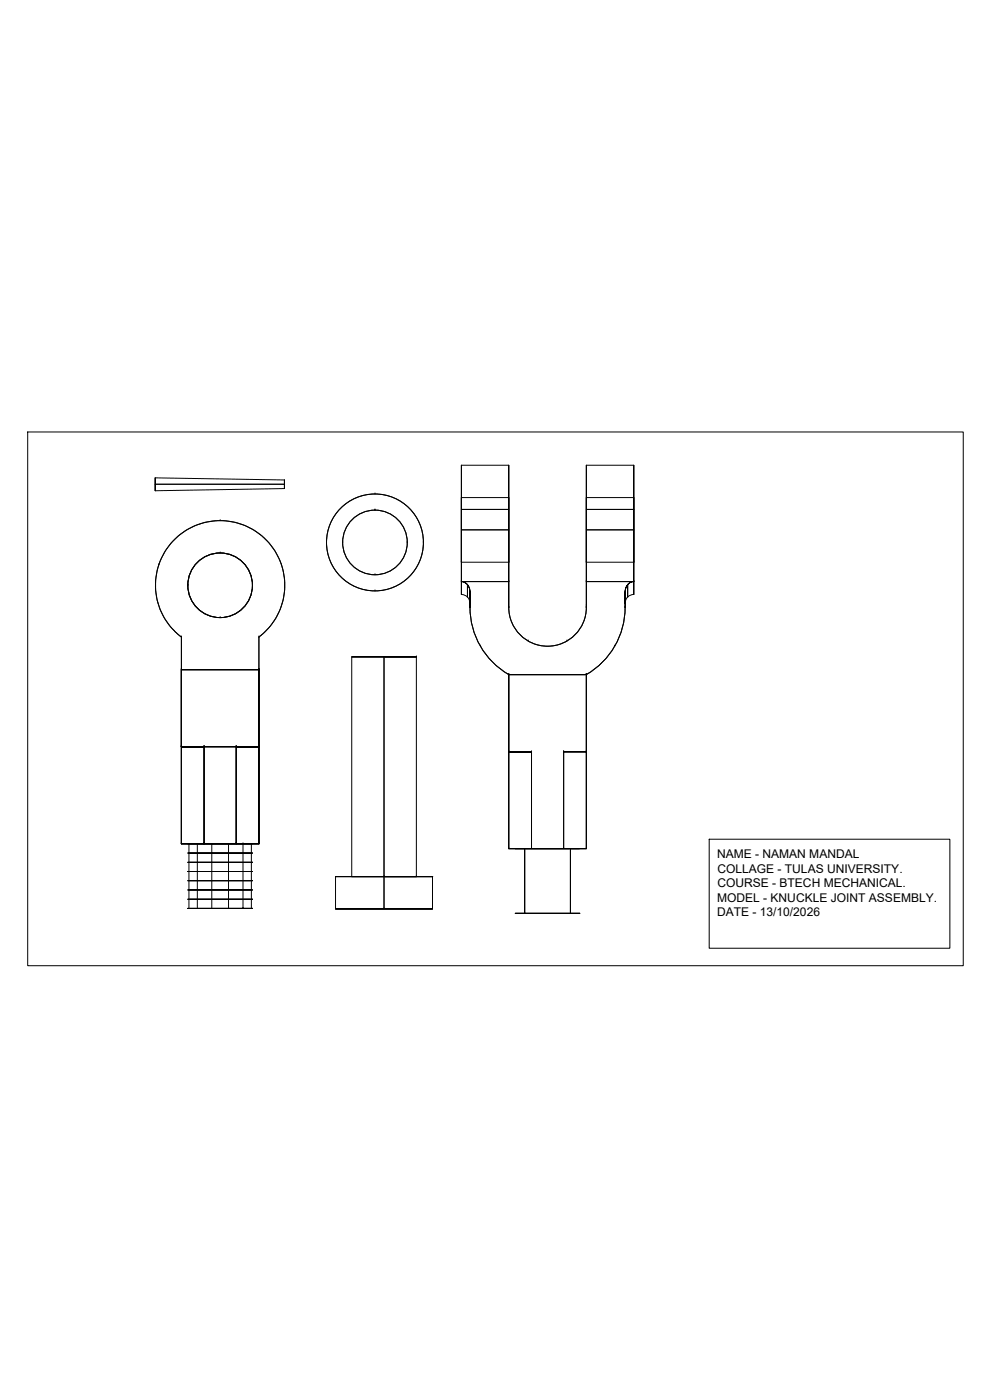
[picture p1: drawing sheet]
<svg xmlns="http://www.w3.org/2000/svg" width="594mm" height="841mm" viewBox="0 0 594 841" stroke-linecap="round" stroke-linejoin="round" font-family="sans-serif">
<!-- layer: 0 -->
<g fill="none" stroke="#000" stroke-width=".6">
<path d="M17 260h562v320h-562zM277 279v78zM277 279h29M352 279v70zM352 279h29M93 287v8zM93 287l78 1M93 291h78M171 288v5zM171 293l-78 2M225 297h.1M277 299v39z"/>
<path d="M277 299h29M306 299v39zM352 299v39zM352 299h29M381 299v39zM132 313h.1M225 306h.1M277 306h29M277 318h29M352 306h29M352 318h29M95 339h.1"/>
<path d="M132 332h.1M169 339h.1M196 326h.1M206 326h.1M245 326h.1M254 326h.1M277 338h.1M277 338h29M306 338h.1M352 338h.1M352 338h29M381 338h.1"/>
<path d="M113 352h.1M152 352h.1M225 355h.1M225 345h.1M277 357a5 5 0 0 1 5 5M277 349a6 6 0 0 1 5 7 6 6 0 0 0-5-7zM277 349h29v-70v70M277 349h.1M277 349h29M281 351v8zM282 356v9zM282 356h.1"/>
<path d="M306 349v16v-16M306 349h.1M352 349h29v-70v70M352 349h.1M352 349h29M375 356v9zM375 356h.1M377 351v8zM377 351l2-1 2-1a6 6 0 0 0-6 7l1-3zM381 357a5 5 0 0 0-6 5M381 349v8zM381 349h.1"/>
<path d="M132 371h.1M282 365h.1M282 365a47 47 0 0 0 24 40M306 365h.1M306 365a23 23 0 0 0 23 23 23 23 0 0 0 23-23M352 364h.1M352 365v-16v16M352 365h.1M375 365h.1M375 365a47 47 0 0 1-23 40M109 383v19v-19M109 383h.1"/>
<path d="M156 383v19M156 383h.1M156 383a39 39 0 0 0 5-58 39 39 0 0 0-58 0 39 39 0 0 0 6 58M211 395h39zM211 395v132M231 395v151M231 395h19M250 395h.1M250 395v132M289 388h.1M317 385h.1M341 385h.1"/>
<path d="M369 388h.1M109 402h47v47h-14v58h-19v-58h-14zM109 402h.1M109 402v105zM109 402h47h-47M109 402v47v-47M109 402v47M156 402h.1M156 402v105zM156 403v46M306 405h.1M306 405v105h46v-104"/>
<path d="M306 405h46M352 405h.1M109 449h.1M109 449h14v58h-14zM109 449h47zM123 449h.1M123 449h-14h14M142 449h.1M142 449h14h-14M142 449h14v58h-14zM156 449h.1M306 452v-47v105"/>
<path d="M306 452h13zM306 452v58h13h-13M306 452h.1M319 452v58h20v-58M319 452v58h20M319 452h.1M339 452h13h-13M339 452v58h13v-58h-13h13M339 452h.1M352 452v-47v105M352 452h.1M109 507h.1"/>
<path d="M109 507h47zM113 507h39zM113 512h39zM113 518h39zM113 507v39M119 507v39M123 507h.1M127 507v39M137 507v39M142 507h.1M146 507h.1M146 507v39"/>
<path d="M151 507v39M156 507h.1M306 510h.1M309 510h39zM315 510v39v-39M319 510h.1M339 510h.1M339 510h13M343 510v39v-39M352 510h.1M426 504h145v66h-145zM113 524h39z"/>
<path d="M113 529h39zM113 535h39zM202 527h58zM202 527v19h58M211 527h39zM231 527h.1M231 527h29M250 527h.1M260 527v19M113 546h39zM113 540h39zM146 546h.1"/>
<path d="M202 546h58zM231 546h.1M309 549h39zM315 549h.1"/>
<circle cx="225" cy="326" r="29"/>
<circle cx="225" cy="326" r="19"/>
<circle cx="132" cy="352" r="19"/>
</g>
<g font-size="7.2">
<text x="431" y="516">NAME - NAMAN MANDAL</text>
<text x="431" y="524">COLLAGE - TULAS UNIVERSITY.</text>
<text x="431" y="533">COURSE - BTECH MECHANICAL.</text>
<text x="431" y="542">MODEL - KNUCKLE JOINT ASSEMBLY.</text>
<text x="431" y="551">DATE - 13/10/2026</text>
</g>
</svg>
